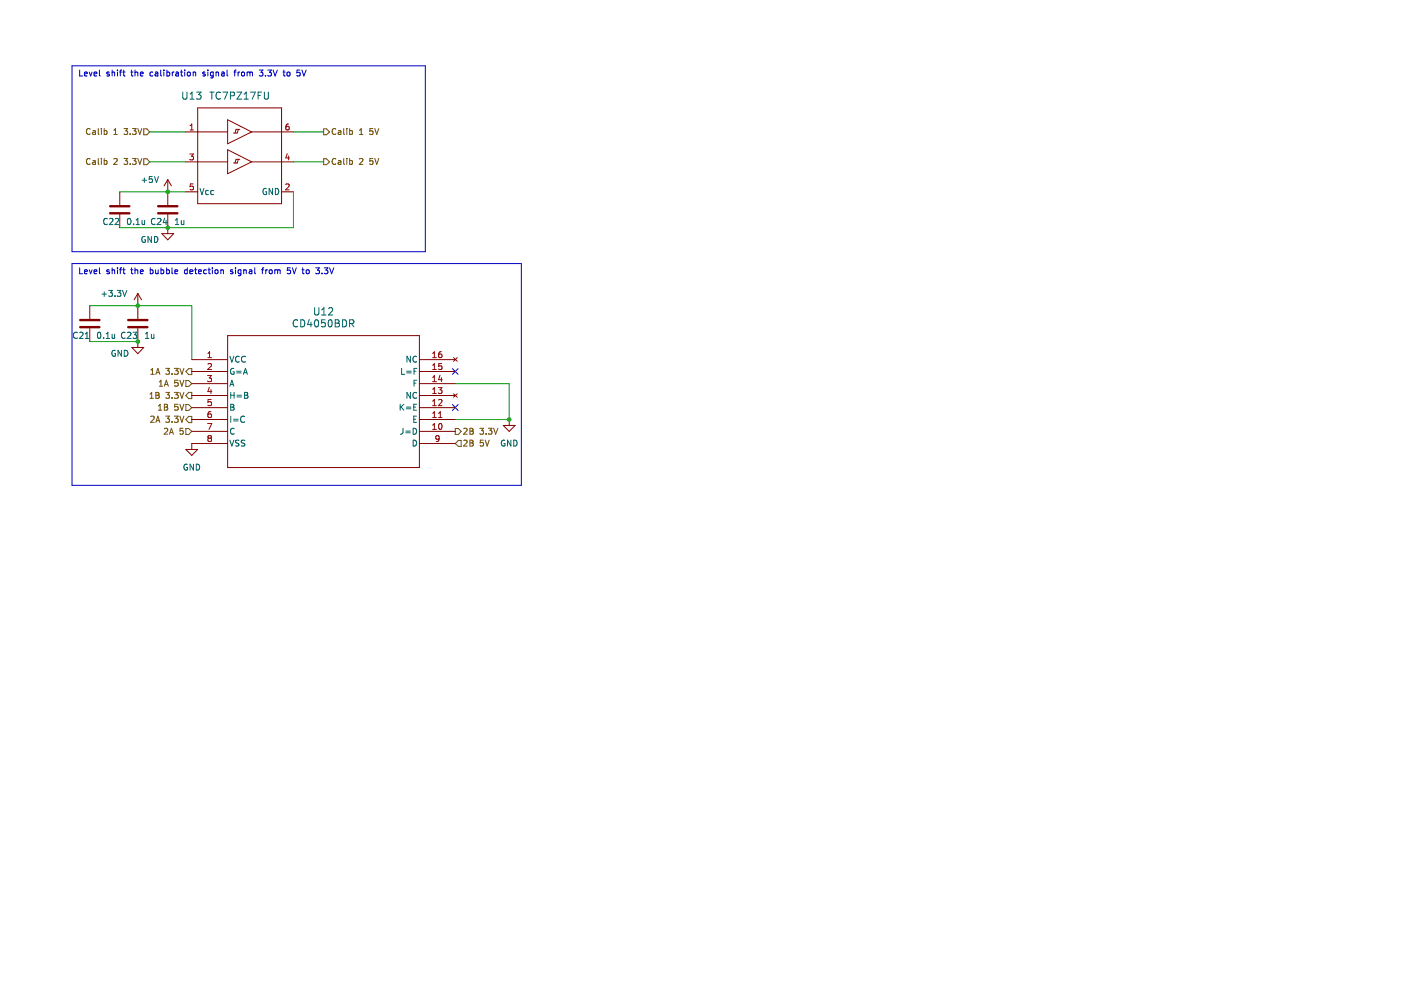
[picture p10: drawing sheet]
(kicad_sch
 (version 20260306)
 (generator "eeschema")
 (generator_version "10.0")
 (paper "A4")
 (lib_symbols
  (symbol "CD4050BDR:CD4050BDR"
   (pin_names
    (offset 0.254)) (exclude_from_sim no) (in_bom yes) (on_board yes)
   (in_pos_files yes)
   (duplicate_pin_numbers_are_jumpers no)
   (property "Reference" "U" (at 27.94 10.16 0) (show_name no) (do_not_autoplace no) (effects (font (size 1.524 1.524))))
   (property "Value" "CD4050BDR" (at 27.94 7.62 0) (show_name no) (do_not_autoplace no) (effects (font (size 1.524 1.524))))
   (property "Footprint" "D16" (at 0 0 0) (show_name no) (do_not_autoplace no) (hide yes) (effects (font (size 1.27 1.27)
    (italic yes))))
   (property "Datasheet" "CD4050BDR" (at 0 0 0) (show_name no) (do_not_autoplace no) (hide yes) (effects (font (size 1.27 1.27)
    (italic yes))))
   (property "Description" "" (at 0 0 0) (show_name no) (do_not_autoplace no) (hide yes) (effects (font (size 1.27 1.27))))
   (property "ki_locked" "" (at 0 0 0) (show_name no) (do_not_autoplace no) (effects (font (size 1.27 1.27))))
   (symbol "CD4050BDR_0_1"
    (polyline (pts (xy 7.62 5.08) (xy 7.62 -22.86)) (stroke (width 0.127) (type default)) (fill (type none)))
    (polyline (pts (xy 7.62 -22.86) (xy 48.26 -22.86)) (stroke (width 0.127) (type default)) (fill (type none)))
    (polyline (pts (xy 48.26 5.08) (xy 7.62 5.08)) (stroke (width 0.127) (type default)) (fill (type none)))
    (polyline (pts (xy 48.26 -22.86) (xy 48.26 5.08)) (stroke (width 0.127) (type default)) (fill (type none)))
    (pin power_in line (at 0 0 0) (length 7.62) (name "VCC" (effects (font (size 1.27 1.27)))) (number "1" (effects (font (size 1.27 1.27)))))
    (pin power_in line (at 0 -17.78 0) (length 7.62) (name "VSS" (effects (font (size 1.27 1.27)))) (number "8" (effects (font (size 1.27 1.27)))))
    (pin no_connect line (at 55.88 -7.62 180) (length 7.62) (name "NC" (effects (font (size 1.27 1.27)))) (number "13" (effects (font (size 1.27 1.27)))))
    (pin no_connect line (at 55.88 0 180) (length 7.62) (name "NC" (effects (font (size 1.27 1.27)))) (number "16" (effects (font (size 1.27 1.27))))))
   (symbol "CD4050BDR_1_1"
    (pin output line (at 0 -2.54 0) (length 7.62) (name "G=A" (effects (font (size 1.27 1.27)))) (number "2" (effects (font (size 1.27 1.27)))))
    (pin input line (at 0 -5.08 0) (length 7.62) (name "A" (effects (font (size 1.27 1.27)))) (number "3" (effects (font (size 1.27 1.27)))))
    (pin output line (at 0 -7.62 0) (length 7.62) (name "H=B" (effects (font (size 1.27 1.27)))) (number "4" (effects (font (size 1.27 1.27)))))
    (pin input line (at 0 -10.16 0) (length 7.62) (name "B" (effects (font (size 1.27 1.27)))) (number "5" (effects (font (size 1.27 1.27)))))
    (pin output line (at 0 -12.7 0) (length 7.62) (name "I=C" (effects (font (size 1.27 1.27)))) (number "6" (effects (font (size 1.27 1.27)))))
    (pin input line (at 0 -15.24 0) (length 7.62) (name "C" (effects (font (size 1.27 1.27)))) (number "7" (effects (font (size 1.27 1.27)))))
    (pin input line (at 55.88 -17.78 180) (length 7.62) (name "D" (effects (font (size 1.27 1.27)))) (number "9" (effects (font (size 1.27 1.27)))))
    (pin output line (at 55.88 -15.24 180) (length 7.62) (name "J=D" (effects (font (size 1.27 1.27)))) (number "10" (effects (font (size 1.27 1.27)))))
    (pin input line (at 55.88 -12.7 180) (length 7.62) (name "E" (effects (font (size 1.27 1.27)))) (number "11" (effects (font (size 1.27 1.27)))))
    (pin output line (at 55.88 -10.16 180) (length 7.62) (name "K=E" (effects (font (size 1.27 1.27)))) (number "12" (effects (font (size 1.27 1.27)))))
    (pin input line (at 55.88 -5.08 180) (length 7.62) (name "F" (effects (font (size 1.27 1.27)))) (number "14" (effects (font (size 1.27 1.27)))))
    (pin output line (at 55.88 -2.54 180) (length 7.62) (name "L=F" (effects (font (size 1.27 1.27)))) (number "15" (effects (font (size 1.27 1.27))))))
   (embedded_fonts no))
  (symbol "Device:C"
   (pin_numbers (hide yes))
   (pin_names
    (offset 0.254)) (exclude_from_sim no) (in_bom yes) (on_board yes)
   (in_pos_files yes)
   (duplicate_pin_numbers_are_jumpers no)
   (property "Reference" "C" (at 0.635 2.54 0) (show_name no) (do_not_autoplace no) (effects (font (size 1.27 1.27)) (justify left)))
   (property "Value" "C" (at 0.635 -2.54 0) (show_name no) (do_not_autoplace no) (effects (font (size 1.27 1.27)) (justify left)))
   (property "Footprint" "" (at 0.9652 -3.81 0) (show_name no) (do_not_autoplace no) (hide yes) (effects (font (size 1.27 1.27))))
   (property "Datasheet" "" (at 0 0 0) (show_name no) (do_not_autoplace no) (hide yes) (effects (font (size 1.27 1.27))))
   (property "Description" "Unpolarized capacitor" (at 0 0 0) (show_name no) (do_not_autoplace no) (hide yes) (effects (font (size 1.27 1.27))))
   (symbol "C_0_1"
    (polyline (pts (xy -2.032 0.762) (xy 2.032 0.762)) (stroke (width 0.508) (type default)) (fill (type none)))
    (polyline (pts (xy -2.032 -0.762) (xy 2.032 -0.762)) (stroke (width 0.508) (type default)) (fill (type none))))
   (symbol "C_1_1"
    (pin passive line (at 0 3.81 270) (length 2.794) (name "" (effects (font (size 1.27 1.27)))) (number "1" (effects (font (size 1.27 1.27)))))
    (pin passive line (at 0 -3.81 90) (length 2.794) (name "" (effects (font (size 1.27 1.27)))) (number "2" (effects (font (size 1.27 1.27))))))
   (embedded_fonts no))
  (symbol "TC7PZ17FU:TC7PZ17FU"
   (pin_names
    (offset 0.254)) (exclude_from_sim no) (in_bom yes) (on_board yes)
   (in_pos_files yes)
   (duplicate_pin_numbers_are_jumpers no)
   (property "Reference" "U" (at 17.78 1.27 0) (show_name no) (do_not_autoplace no) (effects (font (size 1.524 1.524))))
   (property "Value" "TC7PZ17FU" (at 10.16 1.27 0) (show_name no) (do_not_autoplace no) (effects (font (size 1.524 1.524))))
   (property "Footprint" "SOT-363   US6_TOS" (at 8.89 2.54 0) (show_name no) (do_not_autoplace no) (hide yes) (effects (font (size 1.27 1.27)
    (italic yes))))
   (property "Datasheet" "TC7PZ17FU" (at -5.08 1.27 0) (show_name no) (do_not_autoplace no) (hide yes) (effects (font (size 1.27 1.27)
    (italic yes))))
   (property "Description" "" (at 0 0 0) (show_name no) (do_not_autoplace no) (hide yes) (effects (font (size 1.27 1.27))))
   (property "ki_locked" "" (at 0 0 0) (show_name no) (do_not_autoplace no) (effects (font (size 1.27 1.27))))
   (symbol "TC7PZ17FU_0_1"
    (polyline (pts (xy 0 0) (xy 17.78 0)) (stroke (width 0.127) (type default)) (fill (type none)))
    (polyline (pts (xy 0 -5.08) (xy 6.35 -5.08)) (stroke (width 0) (type default)) (fill (type none)))
    (polyline (pts (xy 0 -11.43) (xy 6.35 -11.43)) (stroke (width 0) (type default)) (fill (type none)))
    (polyline (pts (xy 0 -20.32) (xy 0 0)) (stroke (width 0.127) (type default)) (fill (type none)))
    (polyline (pts (xy 6.35 -2.54) (xy 6.35 -7.62)) (stroke (width 0) (type default)) (fill (type none)))
    (polyline (pts (xy 6.35 -2.54) (xy 11.43 -5.08)) (stroke (width 0) (type default)) (fill (type none)))
    (polyline (pts (xy 6.35 -7.62) (xy 11.43 -5.08)) (stroke (width 0) (type default)) (fill (type none)))
    (polyline (pts (xy 6.35 -8.89) (xy 6.35 -13.97)) (stroke (width 0) (type default)) (fill (type none)))
    (polyline (pts (xy 6.35 -8.89) (xy 11.43 -11.43)) (stroke (width 0) (type default)) (fill (type none)))
    (polyline (pts (xy 6.35 -13.97) (xy 11.43 -11.43)) (stroke (width 0) (type default)) (fill (type none)))
    (polyline (pts (xy 7.62 -5.334) (xy 8.382 -5.334)) (stroke (width 0) (type default)) (fill (type none)))
    (polyline (pts (xy 7.62 -11.684) (xy 8.382 -11.684)) (stroke (width 0) (type default)) (fill (type none)))
    (polyline (pts (xy 8.128 -4.572) (xy 7.874 -5.334)) (stroke (width 0) (type default)) (fill (type none)))
    (polyline (pts (xy 8.128 -4.572) (xy 8.89 -4.572)) (stroke (width 0) (type default)) (fill (type none)))
    (polyline (pts (xy 8.128 -10.922) (xy 7.874 -11.684)) (stroke (width 0) (type default)) (fill (type none)))
    (polyline (pts (xy 8.128 -10.922) (xy 8.89 -10.922)) (stroke (width 0) (type default)) (fill (type none)))
    (polyline (pts (xy 8.382 -5.334) (xy 8.636 -4.572)) (stroke (width 0) (type default)) (fill (type none)))
    (polyline (pts (xy 8.382 -11.684) (xy 8.636 -10.922)) (stroke (width 0) (type default)) (fill (type none)))
    (polyline (pts (xy 11.43 -5.08) (xy 17.78 -5.08)) (stroke (width 0) (type default)) (fill (type none)))
    (polyline (pts (xy 11.43 -11.43) (xy 17.78 -11.43)) (stroke (width 0) (type default)) (fill (type none)))
    (polyline (pts (xy 17.78 0) (xy 17.78 -20.32)) (stroke (width 0.127) (type default)) (fill (type none)))
    (polyline (pts (xy 17.78 -20.32) (xy 0 -20.32)) (stroke (width 0.127) (type default)) (fill (type none))))
   (symbol "TC7PZ17FU_1_1"
    (pin input line (at -2.54 -5.08 0) (length 2.54) (name "" (effects (font (size 1.27 1.27)))) (number "1" (effects (font (size 1.27 1.27)))))
    (pin power_in line (at 20.32 -17.78 180) (length 2.54) (name "GND" (effects (font (size 1.27 1.27)))) (number "2" (effects (font (size 1.27 1.27)))))
    (pin input line (at -2.54 -11.43 0) (length 2.54) (name "" (effects (font (size 1.27 1.27)))) (number "3" (effects (font (size 1.27 1.27)))))
    (pin output line (at 20.32 -11.43 180) (length 2.54) (name "" (effects (font (size 1.27 1.27)))) (number "4" (effects (font (size 1.27 1.27)))))
    (pin power_in line (at -2.54 -17.78 0) (length 2.54) (name "Vcc" (effects (font (size 1.27 1.27)))) (number "5" (effects (font (size 1.27 1.27)))))
    (pin output line (at 20.32 -5.08 180) (length 2.54) (name "" (effects (font (size 1.27 1.27)))) (number "6" (effects (font (size 1.27 1.27))))))
   (embedded_fonts no))
  (symbol "power:+3.3V"
   (power global)
   (pin_names
    (offset 0)) (exclude_from_sim no) (in_bom yes) (on_board yes)
   (in_pos_files yes)
   (duplicate_pin_numbers_are_jumpers no)
   (property "Reference" "#PWR" (at 0 -3.81 0) (show_name no) (do_not_autoplace no) (hide yes) (effects (font (size 1.27 1.27))))
   (property "Value" "+3.3V" (at 0 3.556 0) (show_name no) (do_not_autoplace no) (effects (font (size 1.27 1.27))))
   (property "Footprint" "" (at 0 0 0) (show_name no) (do_not_autoplace no) (hide yes) (effects (font (size 1.27 1.27))))
   (property "Datasheet" "" (at 0 0 0) (show_name no) (do_not_autoplace no) (hide yes) (effects (font (size 1.27 1.27))))
   (property "Description" "Power symbol creates a global label with name \"+3.3V\"" (at 0 0 0) (show_name no) (do_not_autoplace no) (hide yes) (effects (font (size 1.27 1.27))))
   (symbol "+3.3V_0_1"
    (polyline (pts (xy -0.762 1.27) (xy 0 2.54)) (stroke (width 0) (type default)) (fill (type none)))
    (polyline (pts (xy 0 2.54) (xy 0.762 1.27)) (stroke (width 0) (type default)) (fill (type none)))
    (polyline (pts (xy 0 0) (xy 0 2.54)) (stroke (width 0) (type default)) (fill (type none))))
   (symbol "+3.3V_1_1"
    (pin power_in line (at 0 0 90) (length 0) (hide yes) (name "+3.3V" (effects (font (size 1.27 1.27)))) (number "1" (effects (font (size 1.27 1.27))))))
   (embedded_fonts no))
  (symbol "power:+5V"
   (power global)
   (pin_names
    (offset 0)) (exclude_from_sim no) (in_bom yes) (on_board yes)
   (in_pos_files yes)
   (duplicate_pin_numbers_are_jumpers no)
   (property "Reference" "#PWR" (at 0 -3.81 0) (show_name no) (do_not_autoplace no) (hide yes) (effects (font (size 1.27 1.27))))
   (property "Value" "+5V" (at 0 3.556 0) (show_name no) (do_not_autoplace no) (effects (font (size 1.27 1.27))))
   (property "Footprint" "" (at 0 0 0) (show_name no) (do_not_autoplace no) (hide yes) (effects (font (size 1.27 1.27))))
   (property "Datasheet" "" (at 0 0 0) (show_name no) (do_not_autoplace no) (hide yes) (effects (font (size 1.27 1.27))))
   (property "Description" "Power symbol creates a global label with name \"+5V\"" (at 0 0 0) (show_name no) (do_not_autoplace no) (hide yes) (effects (font (size 1.27 1.27))))
   (symbol "+5V_0_1"
    (polyline (pts (xy -0.762 1.27) (xy 0 2.54)) (stroke (width 0) (type default)) (fill (type none)))
    (polyline (pts (xy 0 2.54) (xy 0.762 1.27)) (stroke (width 0) (type default)) (fill (type none)))
    (polyline (pts (xy 0 0) (xy 0 2.54)) (stroke (width 0) (type default)) (fill (type none))))
   (symbol "+5V_1_1"
    (pin power_in line (at 0 0 90) (length 0) (hide yes) (name "+5V" (effects (font (size 1.27 1.27)))) (number "1" (effects (font (size 1.27 1.27))))))
   (embedded_fonts no))
  (symbol "power:GND"
   (power global)
   (pin_names
    (offset 0)) (exclude_from_sim no) (in_bom yes) (on_board yes)
   (in_pos_files yes)
   (duplicate_pin_numbers_are_jumpers no)
   (property "Reference" "#PWR" (at 0 -6.35 0) (show_name no) (do_not_autoplace no) (hide yes) (effects (font (size 1.27 1.27))))
   (property "Value" "GND" (at 0 -3.81 0) (show_name no) (do_not_autoplace no) (effects (font (size 1.27 1.27))))
   (property "Footprint" "" (at 0 0 0) (show_name no) (do_not_autoplace no) (hide yes) (effects (font (size 1.27 1.27))))
   (property "Datasheet" "" (at 0 0 0) (show_name no) (do_not_autoplace no) (hide yes) (effects (font (size 1.27 1.27))))
   (property "Description" "Power symbol creates a global label with name \"GND\" , ground" (at 0 0 0) (show_name no) (do_not_autoplace no) (hide yes) (effects (font (size 1.27 1.27))))
   (symbol "GND_0_1"
    (polyline (pts (xy 0 0) (xy 0 -1.27) (xy 1.27 -1.27) (xy 0 -2.54) (xy -1.27 -1.27) (xy 0 -1.27)) (stroke (width 0) (type default)) (fill (type none))))
   (symbol "GND_1_1"
    (pin power_in line (at 0 0 270) (length 0) (hide yes) (name "GND" (effects (font (size 1.27 1.27)))) (number "1" (effects (font (size 1.27 1.27))))))
   (embedded_fonts no)))
 (rectangle
  (start 15.24 13.97)
  (end 90.17 53.34)
  (stroke (width 0) (type default))
  (fill (type none)))
 (rectangle
  (start 15.24 55.88)
  (end 110.49 102.87)
  (stroke (width 0) (type default))
  (fill (type none)))
 (text "Level shift the bubble detection signal from 5V to 3.3V"
  (exclude_from_sim no)
  (at 16.51 58.42 0)
  (effects (font (size 1.27 1.27)) (justify left bottom)))
 (text "Level shift the calibration signal from 3.3V to 5V"
  (exclude_from_sim no)
  (at 16.51 16.51 0)
  (effects (font (size 1.27 1.27)) (justify left bottom)))
 (junction
  (at 29.21 72.39)
  (diameter 0)
  (color 0 0 0 0))
 (junction
  (at 35.56 40.64)
  (diameter 0)
  (color 0 0 0 0))
 (junction
  (at 29.21 64.77)
  (diameter 0)
  (color 0 0 0 0))
 (junction
  (at 35.56 48.26)
  (diameter 0)
  (color 0 0 0 0))
 (junction
  (at 107.95 88.9)
  (diameter 0)
  (color 0 0 0 0))
 (no_connect
  (at 96.52 86.36))
 (no_connect
  (at 96.52 78.74))
 (wire
  (pts (xy 31.75 34.29) (xy 39.37 34.29))
  (stroke (width 0) (type default)))
 (wire
  (pts (xy 96.52 88.9) (xy 107.95 88.9))
  (stroke (width 0) (type default)))
 (wire
  (pts (xy 62.23 34.29) (xy 68.58 34.29))
  (stroke (width 0) (type default)))
 (wire
  (pts (xy 35.56 48.26) (xy 62.23 48.26))
  (stroke (width 0) (type default)))
 (wire
  (pts (xy 62.23 48.26) (xy 62.23 40.64))
  (stroke (width 0) (type default)))
 (wire
  (pts (xy 62.23 27.94) (xy 68.58 27.94))
  (stroke (width 0) (type default)))
 (wire
  (pts (xy 25.4 40.64) (xy 35.56 40.64))
  (stroke (width 0) (type default)))
 (wire
  (pts (xy 25.4 48.26) (xy 35.56 48.26))
  (stroke (width 0) (type default)))
 (wire
  (pts (xy 19.05 72.39) (xy 29.21 72.39))
  (stroke (width 0) (type default)))
 (wire
  (pts (xy 31.75 27.94) (xy 39.37 27.94))
  (stroke (width 0) (type default)))
 (wire
  (pts (xy 19.05 64.77) (xy 29.21 64.77))
  (stroke (width 0) (type default)))
 (wire
  (pts (xy 35.56 40.64) (xy 39.37 40.64))
  (stroke (width 0) (type default)))
 (wire
  (pts (xy 29.21 64.77) (xy 40.64 64.77))
  (stroke (width 0) (type default)))
 (wire
  (pts (xy 96.52 81.28) (xy 107.95 81.28))
  (stroke (width 0) (type default)))
 (wire
  (pts (xy 107.95 81.28) (xy 107.95 88.9))
  (stroke (width 0) (type default)))
 (wire
  (pts (xy 40.64 64.77) (xy 40.64 76.2))
  (stroke (width 0) (type default)))
 (hierarchical_label "2A 5"
  (shape input)
  (at 40.64 91.44 180)
  (effects (font (size 1.27 1.27)) (justify right)))
 (hierarchical_label "1A 3.3V"
  (shape output)
  (at 40.64 78.74 180)
  (effects (font (size 1.27 1.27)) (justify right)))
 (hierarchical_label "Calib 2 5V"
  (shape output)
  (at 68.58 34.29 0)
  (effects (font (size 1.27 1.27)) (justify left)))
 (hierarchical_label "Calib 1 3.3V"
  (shape input)
  (at 31.75 27.94 180)
  (effects (font (size 1.27 1.27)) (justify right)))
 (hierarchical_label "Calib 2 3.3V"
  (shape input)
  (at 31.75 34.29 180)
  (effects (font (size 1.27 1.27)) (justify right)))
 (hierarchical_label "2A 3.3V"
  (shape output)
  (at 40.64 88.9 180)
  (effects (font (size 1.27 1.27)) (justify right)))
 (hierarchical_label "1A 5V"
  (shape input)
  (at 40.64 81.28 180)
  (effects (font (size 1.27 1.27)) (justify right)))
 (hierarchical_label "2B 3.3V"
  (shape output)
  (at 96.52 91.44 0)
  (effects (font (size 1.27 1.27)) (justify left)))
 (hierarchical_label "1B 3.3V"
  (shape output)
  (at 40.64 83.82 180)
  (effects (font (size 1.27 1.27)) (justify right)))
 (hierarchical_label "2B 5V"
  (shape input)
  (at 96.52 93.98 0)
  (effects (font (size 1.27 1.27)) (justify left)))
 (hierarchical_label "1B 5V"
  (shape input)
  (at 40.64 86.36 180)
  (effects (font (size 1.27 1.27)) (justify right)))
 (hierarchical_label "Calib 1 5V"
  (shape output)
  (at 68.58 27.94 0)
  (effects (font (size 1.27 1.27)) (justify left)))
 (symbol
  (lib_id "TC7PZ17FU:TC7PZ17FU")
  (at 41.91 22.86 0)
  (unit 1)
  (body_style 1)
  (exclude_from_sim no)
  (in_bom yes)
  (on_board yes)
  (in_pos_files yes)
  (dnp no)
  (property "Reference" "U13" (at 40.64 20.32 0) (show_name no) (do_not_autoplace no) (effects (font (size 1.524 1.524))))
  (property "Value" "TC7PZ17FU" (at 50.8 20.32 0) (show_name no) (do_not_autoplace no) (effects (font (size 1.524 1.524))))
  (property "Footprint" "SOT-363   US6_TOS" (at 41.91 22.86 0) (hide yes) (show_name no) (do_not_autoplace no) (effects (font (size 1.27 1.27)
    (italic yes))))
  (property "Datasheet" "TC7PZ17FU" (at 41.91 22.86 0) (hide yes) (show_name no) (do_not_autoplace no) (effects (font (size 1.27 1.27)
    (italic yes))))
  (property "Description" "" (at 41.91 22.86 0) (show_name no) (do_not_autoplace no) (effects (font (size 1.27 1.27))))
  (pin "1")
  (pin "2")
  (pin "3")
  (pin "4")
  (pin "5")
  (pin "6"))
 (symbol
  (lib_id "power:+3.3V")
  (at 29.21 64.77 0)
  (unit 1)
  (body_style 1)
  (exclude_from_sim no)
  (in_bom yes)
  (on_board yes)
  (in_pos_files yes)
  (dnp no)
  (property "Reference" "#PWR0147" (at 29.21 68.58 0) (hide yes) (show_name no) (do_not_autoplace no) (effects (font (size 1.27 1.27))))
  (property "Value" "+3.3V" (at 24.13 62.23 0) (show_name no) (do_not_autoplace no) (effects (font (size 1.27 1.27))))
  (property "Footprint" "" (at 29.21 64.77 0) (hide yes) (show_name no) (do_not_autoplace no) (effects (font (size 1.27 1.27))))
  (property "Datasheet" "" (at 29.21 64.77 0) (hide yes) (show_name no) (do_not_autoplace no) (effects (font (size 1.27 1.27))))
  (property "Description" "" (at 29.21 64.77 0) (show_name no) (do_not_autoplace no) (effects (font (size 1.27 1.27))))
  (pin "1"))
 (symbol
  (lib_id "Device:C")
  (at 29.21 68.58 0)
  (unit 1)
  (body_style 1)
  (exclude_from_sim no)
  (in_bom yes)
  (on_board yes)
  (in_pos_files yes)
  (dnp no)
  (property "Reference" "C23" (at 25.4 71.12 0) (show_name no) (do_not_autoplace no) (effects (font (size 1.27 1.27)) (justify left)))
  (property "Value" "1u" (at 30.48 71.12 0) (show_name no) (do_not_autoplace no) (effects (font (size 1.27 1.27)) (justify left)))
  (property "Footprint" "Capacitor_SMD:C_0805_2012Metric" (at 30.1752 72.39 0) (hide yes) (show_name no) (do_not_autoplace no) (effects (font (size 1.27 1.27))))
  (property "Datasheet" "" (at 29.21 68.58 0) (hide yes) (show_name no) (do_not_autoplace no) (effects (font (size 1.27 1.27))))
  (property "Description" "" (at 29.21 68.58 0) (show_name no) (do_not_autoplace no) (effects (font (size 1.27 1.27))))
  (pin "1")
  (pin "2"))
 (symbol
  (lib_id "power:GND")
  (at 40.64 93.98 0)
  (unit 1)
  (body_style 1)
  (exclude_from_sim no)
  (in_bom yes)
  (on_board yes)
  (in_pos_files yes)
  (dnp no)
  (fields_autoplaced yes)
  (property "Reference" "#PWR0151" (at 40.64 100.33 0) (hide yes) (show_name no) (do_not_autoplace no) (effects (font (size 1.27 1.27))))
  (property "Value" "GND" (at 40.64 99.06 0) (show_name no) (do_not_autoplace no) (effects (font (size 1.27 1.27))))
  (property "Footprint" "" (at 40.64 93.98 0) (hide yes) (show_name no) (do_not_autoplace no) (effects (font (size 1.27 1.27))))
  (property "Datasheet" "" (at 40.64 93.98 0) (hide yes) (show_name no) (do_not_autoplace no) (effects (font (size 1.27 1.27))))
  (property "Description" "" (at 40.64 93.98 0) (show_name no) (do_not_autoplace no) (effects (font (size 1.27 1.27))))
  (pin "1"))
 (symbol
  (lib_id "Device:C")
  (at 25.4 44.45 0)
  (unit 1)
  (body_style 1)
  (exclude_from_sim no)
  (in_bom yes)
  (on_board yes)
  (in_pos_files yes)
  (dnp no)
  (property "Reference" "C22" (at 21.59 46.99 0) (show_name no) (do_not_autoplace no) (effects (font (size 1.27 1.27)) (justify left)))
  (property "Value" "0.1u" (at 26.67 46.99 0) (show_name no) (do_not_autoplace no) (effects (font (size 1.27 1.27)) (justify left)))
  (property "Footprint" "Capacitor_SMD:C_0603_1608Metric" (at 26.3652 48.26 0) (hide yes) (show_name no) (do_not_autoplace no) (effects (font (size 1.27 1.27))))
  (property "Datasheet" "" (at 25.4 44.45 0) (hide yes) (show_name no) (do_not_autoplace no) (effects (font (size 1.27 1.27))))
  (property "Description" "" (at 25.4 44.45 0) (show_name no) (do_not_autoplace no) (effects (font (size 1.27 1.27))))
  (pin "1")
  (pin "2"))
 (symbol
  (lib_id "power:GND")
  (at 35.56 48.26 0)
  (unit 1)
  (body_style 1)
  (exclude_from_sim no)
  (in_bom yes)
  (on_board yes)
  (in_pos_files yes)
  (dnp no)
  (property "Reference" "#PWR0150" (at 35.56 54.61 0) (hide yes) (show_name no) (do_not_autoplace no) (effects (font (size 1.27 1.27))))
  (property "Value" "GND" (at 31.75 50.8 0) (show_name no) (do_not_autoplace no) (effects (font (size 1.27 1.27))))
  (property "Footprint" "" (at 35.56 48.26 0) (hide yes) (show_name no) (do_not_autoplace no) (effects (font (size 1.27 1.27))))
  (property "Datasheet" "" (at 35.56 48.26 0) (hide yes) (show_name no) (do_not_autoplace no) (effects (font (size 1.27 1.27))))
  (property "Description" "" (at 35.56 48.26 0) (show_name no) (do_not_autoplace no) (effects (font (size 1.27 1.27))))
  (pin "1"))
 (symbol
  (lib_id "power:+5V")
  (at 35.56 40.64 0)
  (unit 1)
  (body_style 1)
  (exclude_from_sim no)
  (in_bom yes)
  (on_board yes)
  (in_pos_files yes)
  (dnp no)
  (property "Reference" "#PWR0149" (at 35.56 44.45 0) (hide yes) (show_name no) (do_not_autoplace no) (effects (font (size 1.27 1.27))))
  (property "Value" "+5V" (at 31.75 38.1 0) (show_name no) (do_not_autoplace no) (effects (font (size 1.27 1.27))))
  (property "Footprint" "" (at 35.56 40.64 0) (hide yes) (show_name no) (do_not_autoplace no) (effects (font (size 1.27 1.27))))
  (property "Datasheet" "" (at 35.56 40.64 0) (hide yes) (show_name no) (do_not_autoplace no) (effects (font (size 1.27 1.27))))
  (property "Description" "" (at 35.56 40.64 0) (show_name no) (do_not_autoplace no) (effects (font (size 1.27 1.27))))
  (pin "1"))
 (symbol
  (lib_id "Device:C")
  (at 35.56 44.45 0)
  (unit 1)
  (body_style 1)
  (exclude_from_sim no)
  (in_bom yes)
  (on_board yes)
  (in_pos_files yes)
  (dnp no)
  (property "Reference" "C24" (at 31.75 46.99 0) (show_name no) (do_not_autoplace no) (effects (font (size 1.27 1.27)) (justify left)))
  (property "Value" "1u" (at 36.83 46.99 0) (show_name no) (do_not_autoplace no) (effects (font (size 1.27 1.27)) (justify left)))
  (property "Footprint" "Capacitor_SMD:C_0805_2012Metric" (at 36.5252 48.26 0) (hide yes) (show_name no) (do_not_autoplace no) (effects (font (size 1.27 1.27))))
  (property "Datasheet" "" (at 35.56 44.45 0) (hide yes) (show_name no) (do_not_autoplace no) (effects (font (size 1.27 1.27))))
  (property "Description" "" (at 35.56 44.45 0) (show_name no) (do_not_autoplace no) (effects (font (size 1.27 1.27))))
  (pin "1")
  (pin "2"))
 (symbol
  (lib_id "Device:C")
  (at 19.05 68.58 0)
  (unit 1)
  (body_style 1)
  (exclude_from_sim no)
  (in_bom yes)
  (on_board yes)
  (in_pos_files yes)
  (dnp no)
  (property "Reference" "C21" (at 15.24 71.12 0) (show_name no) (do_not_autoplace no) (effects (font (size 1.27 1.27)) (justify left)))
  (property "Value" "0.1u" (at 20.32 71.12 0) (show_name no) (do_not_autoplace no) (effects (font (size 1.27 1.27)) (justify left)))
  (property "Footprint" "Capacitor_SMD:C_0603_1608Metric" (at 20.0152 72.39 0) (hide yes) (show_name no) (do_not_autoplace no) (effects (font (size 1.27 1.27))))
  (property "Datasheet" "" (at 19.05 68.58 0) (hide yes) (show_name no) (do_not_autoplace no) (effects (font (size 1.27 1.27))))
  (property "Description" "" (at 19.05 68.58 0) (show_name no) (do_not_autoplace no) (effects (font (size 1.27 1.27))))
  (pin "1")
  (pin "2"))
 (symbol
  (lib_id "power:GND")
  (at 107.95 88.9 0)
  (unit 1)
  (body_style 1)
  (exclude_from_sim no)
  (in_bom yes)
  (on_board yes)
  (in_pos_files yes)
  (dnp no)
  (fields_autoplaced yes)
  (property "Reference" "#PWR0152" (at 107.95 95.25 0) (hide yes) (show_name no) (do_not_autoplace no) (effects (font (size 1.27 1.27))))
  (property "Value" "GND" (at 107.95 93.98 0) (show_name no) (do_not_autoplace no) (effects (font (size 1.27 1.27))))
  (property "Footprint" "" (at 107.95 88.9 0) (hide yes) (show_name no) (do_not_autoplace no) (effects (font (size 1.27 1.27))))
  (property "Datasheet" "" (at 107.95 88.9 0) (hide yes) (show_name no) (do_not_autoplace no) (effects (font (size 1.27 1.27))))
  (property "Description" "" (at 107.95 88.9 0) (show_name no) (do_not_autoplace no) (effects (font (size 1.27 1.27))))
  (pin "1"))
 (symbol
  (lib_id "CD4050BDR:CD4050BDR")
  (at 40.64 76.2 0)
  (unit 1)
  (body_style 1)
  (exclude_from_sim no)
  (in_bom yes)
  (on_board yes)
  (in_pos_files yes)
  (dnp no)
  (fields_autoplaced yes)
  (property "Reference" "U12" (at 68.58 66.04 0) (show_name no) (do_not_autoplace no) (effects (font (size 1.524 1.524))))
  (property "Value" "CD4050BDR" (at 68.58 68.58 0) (show_name no) (do_not_autoplace no) (effects (font (size 1.524 1.524))))
  (property "Footprint" "D16" (at 40.64 76.2 0) (hide yes) (show_name no) (do_not_autoplace no) (effects (font (size 1.27 1.27)
    (italic yes))))
  (property "Datasheet" "CD4050BDR" (at 40.64 76.2 0) (hide yes) (show_name no) (do_not_autoplace no) (effects (font (size 1.27 1.27)
    (italic yes))))
  (property "Description" "" (at 40.64 76.2 0) (show_name no) (do_not_autoplace no) (effects (font (size 1.27 1.27))))
  (pin "1")
  (pin "13")
  (pin "16")
  (pin "8")
  (pin "10")
  (pin "11")
  (pin "12")
  (pin "14")
  (pin "15")
  (pin "2")
  (pin "3")
  (pin "4")
  (pin "5")
  (pin "6")
  (pin "7")
  (pin "9"))
 (symbol
  (lib_id "power:GND")
  (at 29.21 72.39 0)
  (unit 1)
  (body_style 1)
  (exclude_from_sim no)
  (in_bom yes)
  (on_board yes)
  (in_pos_files yes)
  (dnp no)
  (property "Reference" "#PWR0148" (at 29.21 78.74 0) (hide yes) (show_name no) (do_not_autoplace no) (effects (font (size 1.27 1.27))))
  (property "Value" "GND" (at 25.4 74.93 0) (show_name no) (do_not_autoplace no) (effects (font (size 1.27 1.27))))
  (property "Footprint" "" (at 29.21 72.39 0) (hide yes) (show_name no) (do_not_autoplace no) (effects (font (size 1.27 1.27))))
  (property "Datasheet" "" (at 29.21 72.39 0) (hide yes) (show_name no) (do_not_autoplace no) (effects (font (size 1.27 1.27))))
  (property "Description" "" (at 29.21 72.39 0) (show_name no) (do_not_autoplace no) (effects (font (size 1.27 1.27))))
  (pin "1")))
